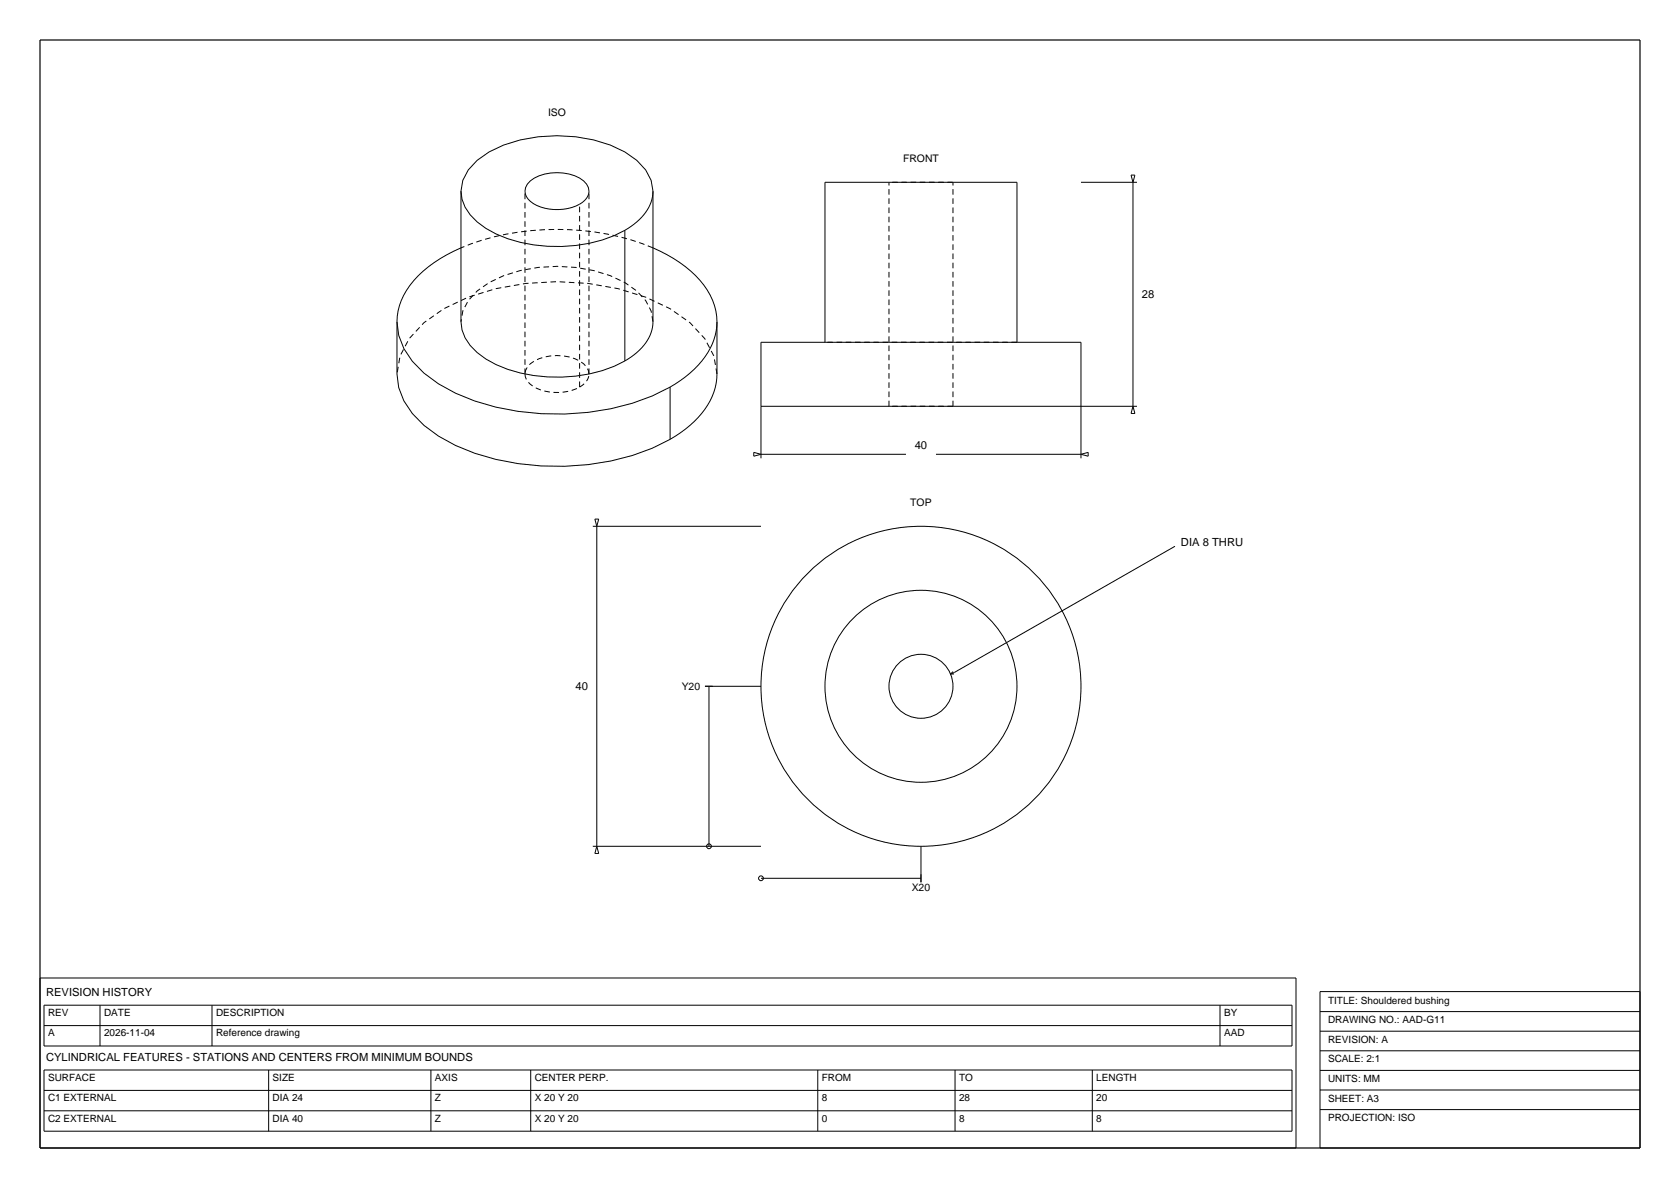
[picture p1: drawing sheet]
<svg xmlns="http://www.w3.org/2000/svg" width="420mm" height="297mm" viewBox="0 0 420 297" stroke-linecap="round" stroke-linejoin="round" font-family="sans-serif">
<path d="M10 10h400v277h-400z" fill="none" stroke="#000" stroke-width=".3"/>
<g fill="none" stroke="#000" stroke-width=".25">
<path d="M115.2 47.8v32.6a10.3 10.3 0 0 0 4.1 7.7 30.1 30.1 0 0 0 17.6 6.1 35.8 35.8 0 0 0 19.3-4M115.2 47.8a10.3 10.3 0 0 0 4.1 7.7 30.1 30.1 0 0 0 17.6 6.1 35.8 35.8 0 0 0 19.3-4M115.2 47.8l.5-2.7 1.4-2.6a22.2 22.2 0 0 1 13-7.5 37.8 37.8 0 0 1 26.1 3l3 2.1 2.2 2.4 1.4 2.6 .4 2.7M132.6 45.2a11.8 11.8 0 0 1 13.3 0 3 3 0 0 1 .7 4.4l-.3 .4a8.7 8.7 0 0 1-6.7 2.4 9.8 9.8 0 0 1-7.6-2.6 3 3 0 0 1 .6-4.6zM156.2 57.6v32.6M163.2 47.8v32.6a11.1 11.1 0 0 1-5.4 8.8l-1.6 1M163.2 47.8a11.1 11.1 0 0 1-5.4 8.8l-1.6 1M270.2 45.6h14M282.8 43.8h.9l-.5 1.8zM283.2 45.6v56M115.2 62a28.6 28.6 0 0 0-14.3 11.8 14.4 14.4 0 0 0-1.7 6.6M163.2 62a28.6 28.6 0 0 1 14.4 11.8 14.4 14.4 0 0 1 1.6 6.6"/>
<path d="M99.2 80.4v13.1a17.2 17.2 0 0 0 6.8 12.8 42.8 42.8 0 0 0 17.9 8.5 65.6 65.6 0 0 0 39.2-2.7l4.4-2.3M99.2 80.4a17.2 17.2 0 0 0 6.8 12.9 42.8 42.8 0 0 0 17.9 8.5 65.6 65.6 0 0 0 39.2-2.8l4.4-2.2M167.5 96.8v13M179.2 80.4v13.1a17.2 17.2 0 0 1-6.7 12.8l-2.3 1.9-2.7 1.6M179.2 80.4a17.2 17.2 0 0 1-6.7 12.9l-2.3 1.8-2.7 1.7M206.2 85.6v-40h48v40M188.4 113.1l1.8 .5-1.8 .5zM190.2 114.6v-29h80v29M190.2 101.6h94M190.2 113.6h36.3M234 113.6h36.2M270.2 113.6l1.8-.5v1z"/>
<path d="M283.2 101.6l.5 1.8h-.9zM148.2 131.6h42M148.7 129.8h1l-.5 1.8zM149.2 131.6v80M293.7 136.6l-55.1 31.5-1 .4M176.2 171.6h14M177.2 171.6v40M238.3 167.9l-.7 .6M238.5 168.5h-.9M148.2 211.6h42M149.2 211.6l.5 1.8h-1zM190.2 219.6h40"/>
<path d="M230.2 211.6v9M10 244.5h314v42.5h-314zM11 251.3h312v10.2h-312zM11 256.4h312M25 251.3v10.2M53 251.3v10.2M305 251.3v10.2M330 247.9h80v39.1h-80zM330 252.9h80M330 257.8h80M11 267.5h312v15.3h-312zM11 272.6h312"/>
<path d="M11 277.7h312M67.2 267.5v15.3M107.7 267.5v15.3M132.7 267.5v15.3M204.4 267.5v15.3M238.8 267.5v15.3M273.1 267.5v15.3M330 262.7h80M330 267.6h80M330 272.5h80M330 277.4h80"/>
<circle cx="230.2" cy="171.6" r="40"/>
<circle cx="230.2" cy="171.6" r="24"/>
<circle cx="230.2" cy="171.6" r="8"/>
<circle cx="177.2" cy="211.6" r=".6"/>
<circle cx="190.2" cy="219.6" r=".6"/>
</g>
<g fill="none" stroke="#000" stroke-width=".25" stroke-dasharray="1.4 .9" stroke-linecap="butt">
<path d="M238.2 45.6h-16M163.2 62a64.7 64.7 0 0 0-48 0M131.2 93.5v-45.7M131.2 93.5a4.3 4.3 0 0 0 3 3.6 12.6 12.6 0 0 0 10.7-.3M144.9 96.8v-45.8M144.9 96.8a4 4 0 0 0 2.3-3.3M147.2 93.5v-45.7M147.2 93.5a4 4 0 0 0-2.3-3.3 12.1 12.1 0 0 0-12.3 .7l-.7 .8-.5 .9-.2 .9M163.2 80.4l-.4-2.7-1.4-2.6a22.2 22.2 0 0 0-13-7.5 37.8 37.8 0 0 0-26.1 3l-3 2.1-2.2 2.4-1.4 2.6-.5 2.7M179.2 93.5l-.7-4.5-2.3-4.3-3.7-4a47.9 47.9 0 0 0-25.5-9.8 65 65 0 0 0-30 3.4l-6 2.9-5 3.5-3.7 4-2.3 4.3-.8 4.5M254.2 85.6h-48M222.2 101.6v-56"/>
<path d="M238.2 101.6h-16M238.2 101.6v-56"/>
</g>
<g font-size="2.8">
<text x="285.4" y="74.6">28</text>
<text x="228.7" y="112.2">40</text>
<text x="295.2" y="136.6">DIA 8 THRU</text>
<text x="143.9" y="172.6">40</text>
<text x="11.5" y="249">REVISION HISTORY</text>
<text x="11.5" y="265.2">CYLINDRICAL FEATURES - STATIONS AND CENTERS FROM MINIMUM BOUNDS</text>
</g>
<g font-size="2.6">
<text x="137" y="28.9">ISO</text>
<text x="225.8" y="40.6">FRONT</text>
<text x="227.6" y="126.6">TOP</text>
<text x="170.4" y="172.6">Y20</text>
<text x="227.9" y="222.8">X20</text>
</g>
<g font-size="2.5">
<text x="332" y="250.9">TITLE: Shouldered bushing</text>
<text x="12" y="254">REV</text>
<text x="26" y="254">DATE</text>
<text x="54" y="254">DESCRIPTION</text>
<text x="306" y="254">BY</text>
<text x="332" y="255.8">DRAWING NO.: AAD-G11</text>
<text x="12" y="259.1">A</text>
<text x="26" y="259.1">2026-11-04</text>
<text x="54" y="259.1">Reference drawing</text>
<text x="306" y="259.1">AAD</text>
<text x="332" y="260.7">REVISION: A</text>
<text x="332" y="265.6">SCALE: 2:1</text>
<text x="12" y="270.2">SURFACE</text>
<text x="12" y="275.3">C1 EXTERNAL</text>
<text x="68.2" y="270.2">SIZE</text>
<text x="68.2" y="275.3">DIA 24</text>
<text x="108.7" y="270.2">AXIS</text>
<text x="108.7" y="275.3">Z</text>
<text x="133.7" y="270.2">CENTER PERP.</text>
<text x="133.7" y="275.3">X 20 Y 20</text>
<text x="205.4" y="270.2">FROM</text>
<text x="205.4" y="275.3">8</text>
<text x="239.8" y="270.2">TO</text>
<text x="239.8" y="275.3">28</text>
<text x="274.1" y="270.2">LENGTH</text>
<text x="274.1" y="275.3">20</text>
<text x="332" y="270.5">UNITS: MM</text>
<text x="332" y="275.4">SHEET: A3</text>
<text x="12" y="280.4">C2 EXTERNAL</text>
<text x="68.2" y="280.4">DIA 40</text>
<text x="108.7" y="280.4">Z</text>
<text x="133.7" y="280.4">X 20 Y 20</text>
<text x="205.4" y="280.4">0</text>
<text x="239.8" y="280.4">8</text>
<text x="274.1" y="280.4">8</text>
<text x="332" y="280.3">PROJECTION: ISO</text>
</g>
</svg>
